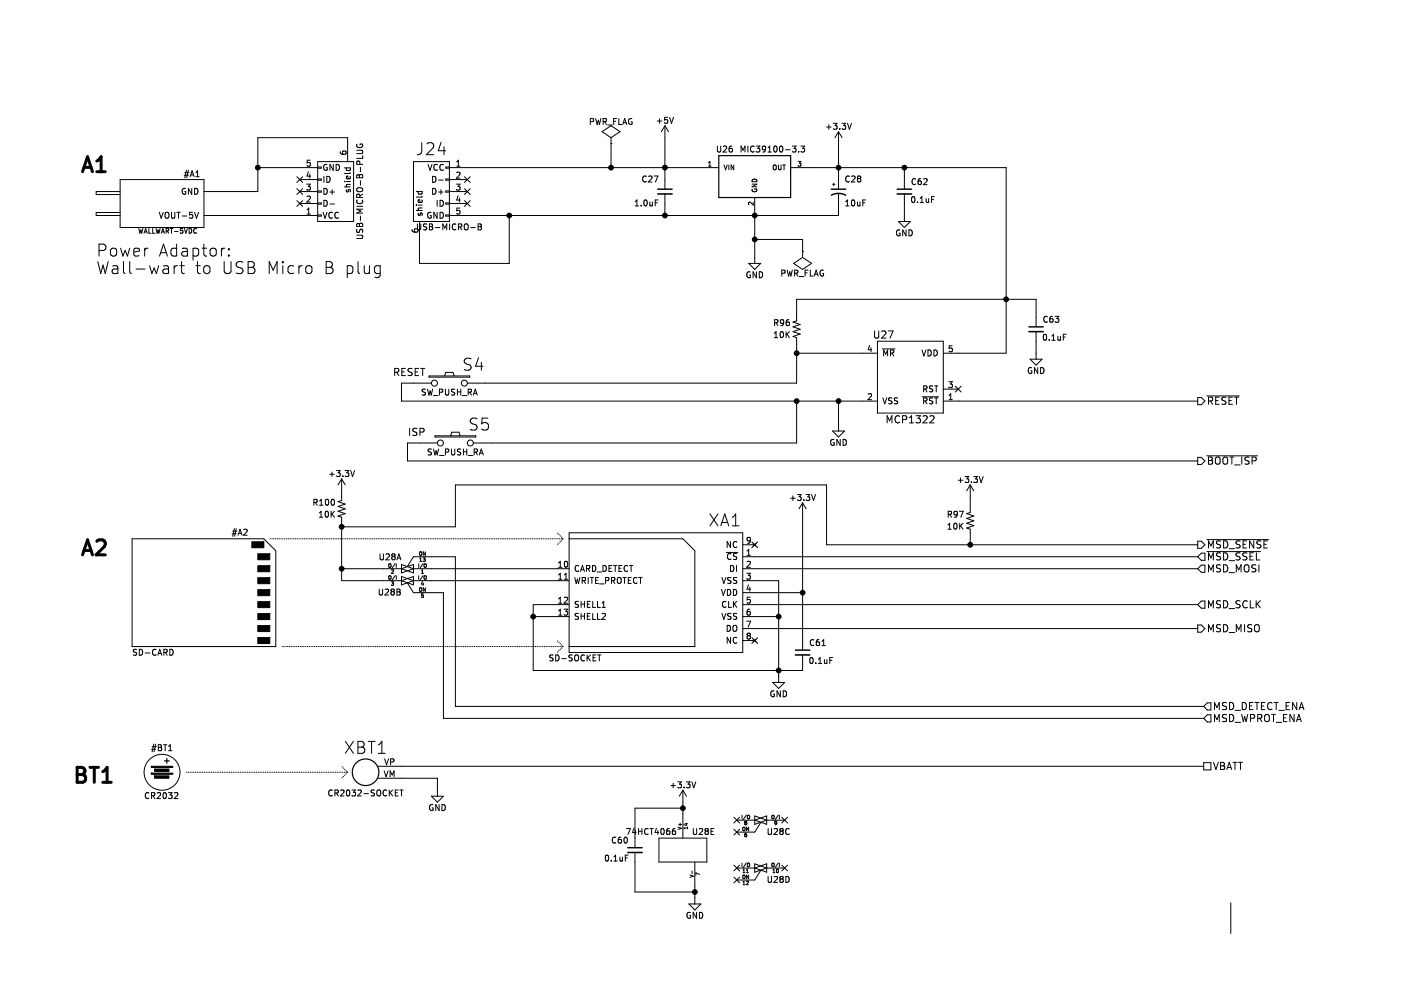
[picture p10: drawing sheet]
EESchema Schematic File Version 2
LIBS:my-maxim
LIBS:my-conn
LIBS:my-gates
LIBS:my-display
LIBS:my-cmos4000
LIBS:my-osc
LIBS:my-interface
LIBS:my-74xx
LIBS:my-ftdi
LIBS:my-microchip
LIBS:my-regul
LIBS:my-power
LIBS:my-nxp
LIBS:my-device
LIBS:squid-cache
EELAYER 25 0
EELAYER END
$Descr A4 11693 8268
encoding utf-8
Sheet 10 11
Title "SERIAL SQUID"
Date "2016-05-02"
Rev "-"
Comp "Tratech Solutions, Inc., Seoul, South Korea"
Comment1 "Email: rclott@tratechsol.com"
Comment2 "Author: Chris Lott"
Comment3 ""
Comment4 ""
$EndDescr
$Comp
L LT1129CST-3.3 U26
U 1 1
P 6300 1450
F 0 "U26" H 6050 1650 50  0000 C CNN
F 1 "MIC39100-3.3" H 6450 1650 50  0000 C CNN
F 2 "TO_SOT_Packages_SMD:SOT-223" H 6300 1550 50  0001 C CIN
F 3 "" H 6300 1450 50  0000 C CNN
F 4 "IC" H 0   0   50  0001 C CNN "Family"
F 5 "12" H 0   0   50  0001 C CNN "FN"
F 6 "MICREL (MICROCHIP)" H 0   0   50  0001 C CNN "MFR"
F 7 "MIC39100-3.3WS" H 0   0   50  0001 C CNN "PN"
F 8 "Digikey" H 0   0   50  0001 C CNN "VENDOR"
F 9 "576-1172-ND" H 0   0   50  0001 C CNN "VSN"
	1    6300 1450
	1    0    0    -1  
$EndComp
$Comp
L USB_OTG J24
U 1 1
P 3600 1600
F 0 "J24" V 3250 1600 100 0000 C CNN
F 1 "USB-MICRO-B" V 3900 1450 50  0000 C CNN
F 2 "Connect:USB_Micro-B" V 3550 1500 50  0001 C CNN
F 3 "" V 3550 1500 50  0000 C CNN
F 4 "43" H 0   0   50  0001 C CNN "FN"
F 5 "CON" H 0   0   50  0001 C CNN "Family"
F 6 "AMPHENOL FCI" H 0   0   50  0001 C CNN "MFR"
F 7 "10104110-0001LF" H 0   0   50  0001 C CNN "PN"
F 8 "Digikey" H 0   0   50  0001 C CNN "VENDOR"
F 9 "609-4052-1-ND" H 0   0   50  0001 C CNN "VSN"
F 10 "USB-MICRO-B" H 0   0   50  0001 C CNN "Value"
	1    3600 1600
	0    -1   1    0   
$EndComp
$Comp
L +5V #PWR0138
U 1 1
P 5550 1150
F 0 "#PWR0138" H 5550 1000 50  0001 C CNN
F 1 "+5V" H 5550 1290 50  0000 C CNN
F 2 "" H 5550 1150 50  0000 C CNN
F 3 "" H 5550 1150 50  0000 C CNN
	1    5550 1150
	1    0    0    -1  
$EndComp
$Comp
L C_Small C27
U 1 1
P 5550 1600
F 0 "C27" H 5600 1700 50  0000 L CNN
F 1 "1.0uF" H 5600 1500 50  0000 L CNN
F 2 "Capacitors_SMD:C_0805_HandSoldering" H 5550 1600 50  0001 C CNN
F 3 "" H 5550 1600 50  0000 C CNN
F 4 "27" H 0   0   50  0001 C CNN "FN"
F 5 "CAP" H 0   0   50  0001 C CNN "Family"
F 6 "KEMET" H 0   0   50  0001 C CNN "MFR"
F 7 "C0805C105K5RACTU" H 0   0   50  0001 C CNN "PN"
F 8 "Digikey" H 0   0   50  0001 C CNN "VENDOR"
F 9 "399-7409-1-ND" H 0   0   50  0001 C CNN "VSN"
F 10 "1.0uF" H 0   0   50  0001 C CNN "Value"
	1    5550 1600
	-1   0    0    -1  
$EndComp
$Comp
L CP1_Small C28
U 1 1
P 7000 1600
F 0 "C28" H 7050 1700 50  0000 L CNN
F 1 "10uF" H 7050 1500 50  0000 L CNN
F 2 "Capacitors_Tantalum_SMD:TantalC_SizeB_EIA-3528_HandSoldering" H 7000 1600 50  0001 C CNN
F 3 "" H 7000 1600 50  0000 C CNN
F 4 "29" H 0   0   50  0001 C CNN "FN"
F 5 "CAP" H 0   0   50  0001 C CNN "Family"
F 6 "KEMET" H 0   0   50  0001 C CNN "MFR"
F 7 "T494B106M016AT" H 0   0   50  0001 C CNN "PN"
F 8 "Digikey" H 0   0   50  0001 C CNN "VENDOR"
F 9 "399-8446-1-ND" H 0   0   50  0001 C CNN "VSN"
F 10 "10uF" H 0   0   50  0001 C CNN "Value"
	1    7000 1600
	1    0    0    -1  
$EndComp
$Comp
L GND #PWR0139
U 1 1
P 6300 2150
F 0 "#PWR0139" H 6300 1900 50  0001 C CNN
F 1 "GND" H 6300 2000 50  0000 C CNN
F 2 "" H 6300 2150 50  0000 C CNN
F 3 "" H 6300 2150 50  0000 C CNN
	1    6300 2150
	1    0    0    -1  
$EndComp
$Comp
L +3.3V #PWR0140
U 1 1
P 7000 1200
F 0 "#PWR0140" H 7000 1050 50  0001 C CNN
F 1 "+3.3V" H 7000 1340 50  0000 C CNN
F 2 "" H 7000 1200 50  0000 C CNN
F 3 "" H 7000 1200 50  0000 C CNN
	1    7000 1200
	1    0    0    -1  
$EndComp
$Comp
L GND #PWR0141
U 1 1
P 3650 6600
F 0 "#PWR0141" H 3650 6350 50  0001 C CNN
F 1 "GND" H 3650 6450 50  0000 C CNN
F 2 "" H 3650 6600 50  0000 C CNN
F 3 "" H 3650 6600 50  0000 C CNN
	1    3650 6600
	1    0    0    -1  
$EndComp
$Comp
L GND #PWR0142
U 1 1
P 6500 5650
F 0 "#PWR0142" H 6500 5400 50  0001 C CNN
F 1 "GND" H 6500 5500 50  0000 C CNN
F 2 "" H 6500 5650 50  0000 C CNN
F 3 "" H 6500 5650 50  0000 C CNN
	1    6500 5650
	1    0    0    -1  
$EndComp
$Comp
L +3.3V #PWR0143
U 1 1
P 6700 4300
F 0 "#PWR0143" H 6700 4150 50  0001 C CNN
F 1 "+3.3V" H 6700 4440 50  0000 C CNN
F 2 "" H 6700 4300 50  0000 C CNN
F 3 "" H 6700 4300 50  0000 C CNN
	1    6700 4300
	1    0    0    -1  
$EndComp
$Comp
L MCP1322 U27
U 1 1
P 7600 3150
F 0 "U27" H 7375 3500 60  0000 C CNN
F 1 "MCP1322" H 7600 2825 60  0000 C TNN
F 2 "TO_SOT_Packages_SMD:SOT-23-5" H 7600 3150 60  0001 C CNN
F 3 "" H 7600 3150 60  0000 C CNN
F 4 "3" H 0   0   50  0001 C CNN "FN"
F 5 "IC" H 0   0   50  0001 C CNN "Family"
F 6 "MICROCHIP" H 0   0   50  0001 C CNN "MFR"
F 7 "MCP1322T-29LE/OT" H 0   0   50  0001 C CNN "PN"
F 8 "Digikey" H 0   0   50  0001 C CNN "VENDOR"
F 9 "MCP1322T-29LE/OTCT-ND" H 0   0   50  0001 C CNN "VSN"
F 10 "MCP1322" H 0   0   50  0001 C CNN "Value"
	1    7600 3150
	1    0    0    -1  
$EndComp
$Comp
L GND #PWR0144
U 1 1
P 7000 3550
F 0 "#PWR0144" H 7000 3300 50  0001 C CNN
F 1 "GND" H 7000 3400 50  0000 C CNN
F 2 "" H 7000 3550 50  0000 C CNN
F 3 "" H 7000 3550 50  0000 C CNN
	1    7000 3550
	1    0    0    -1  
$EndComp
$Comp
L RES R96
U 1 1
P 6650 2750
F 0 "R96" H 6700 2800 50  0000 L CNN
F 1 "10K" H 6700 2700 50  0000 L CNN
F 2 "Resistors_SMD:R_0805_HandSoldering" H 6650 2750 50  0001 C CNN
F 3 "" H 6650 2750 50  0000 C CNN
F 4 "36" H 0   0   50  0001 C CNN "FN"
F 5 "RES" H 0   0   50  0001 C CNN "Family"
F 6 "ROHM" H 0   0   50  0001 C CNN "MFR"
F 7 "MCR10ERTF1002" H 0   0   50  0001 C CNN "PN"
F 8 "Digikey" H 0   0   50  0001 C CNN "VENDOR"
F 9 "RHM10.0KCHCT-ND" H 0   0   50  0001 C CNN "VSN"
F 10 "10.0K" H 0   0   50  0001 C CNN "Value"
	1    6650 2750
	-1   0    0    -1  
$EndComp
$Comp
L RES R97
U 1 1
P 8100 4350
F 0 "R97" H 8150 4400 50  0000 L CNN
F 1 "10K" H 8150 4300 50  0000 L CNN
F 2 "Resistors_SMD:R_0805_HandSoldering" H 8100 4350 50  0001 C CNN
F 3 "" H 8100 4350 50  0000 C CNN
F 4 "36" H 0   0   50  0001 C CNN "FN"
F 5 "RES" H 0   0   50  0001 C CNN "Family"
F 6 "ROHM" H 0   0   50  0001 C CNN "MFR"
F 7 "MCR10ERTF1002" H 0   0   50  0001 C CNN "PN"
F 8 "Digikey" H 0   0   50  0001 C CNN "VENDOR"
F 9 "RHM10.0KCHCT-ND" H 0   0   50  0001 C CNN "VSN"
F 10 "10.0K" H 0   0   50  0001 C CNN "Value"
	1    8100 4350
	-1   0    0    -1  
$EndComp
$Comp
L +3.3V #PWR0145
U 1 1
P 8100 4150
F 0 "#PWR0145" H 8100 4000 50  0001 C CNN
F 1 "+3.3V" H 8100 4290 50  0000 C CNN
F 2 "" H 8100 4150 50  0000 C CNN
F 3 "" H 8100 4150 50  0000 C CNN
	1    8100 4150
	1    0    0    -1  
$EndComp
$Comp
L PWR_FLAG #FLG0146
U 1 1
P 6700 2100
F 0 "#FLG0146" H 6700 2195 50  0001 C CNN
F 1 "PWR_FLAG" H 6700 2280 50  0000 C CNN
F 2 "" H 6700 2100 50  0000 C CNN
F 3 "" H 6700 2100 50  0000 C CNN
	1    6700 2100
	-1   0    0    1   
$EndComp
$Comp
L SW_PUSH S4
U 1 1
P 3750 3200
F 0 "S4" H 3950 3350 100 0000 C CNN
F 1 "SW_PUSH_RA" H 3750 3120 50  0000 C CNN
F 2 "my-switches:SW_SPSW_TACT_RA" H 3750 3200 50  0001 C CNN
F 3 "" H 3750 3200 50  0000 C CNN
F 4 "56" H 200 0   50  0001 C CNN "FN"
F 5 "SWI" H 200 0   50  0001 C CNN "Family"
F 6 "E-SWITCH" H 200 0   50  0001 C CNN "MFR"
F 7 "TL3330AF130QG" H 200 0   50  0001 C CNN "PN"
F 8 "Digikey" H 200 0   50  0001 C CNN "VENDOR"
F 9 "EG4389CT-ND" H 200 0   50  0001 C CNN "VSN"
F 10 "TACT-RA" H 200 0   50  0001 C CNN "Value"
	1    3750 3200
	1    0    0    -1  
$EndComp
$Comp
L SW_PUSH S5
U 1 1
P 3800 3700
F 0 "S5" H 4000 3850 100 0000 C CNN
F 1 "SW_PUSH_RA" H 3800 3620 50  0000 C CNN
F 2 "my-switches:SW_SPSW_TACT_RA" H 3800 3700 50  0001 C CNN
F 3 "" H 3800 3700 50  0000 C CNN
F 4 "56" H 200 0   50  0001 C CNN "FN"
F 5 "SWI" H 200 0   50  0001 C CNN "Family"
F 6 "E-SWITCH" H 200 0   50  0001 C CNN "MFR"
F 7 "TL3330AF130QG" H 200 0   50  0001 C CNN "PN"
F 8 "Digikey" H 200 0   50  0001 C CNN "VENDOR"
F 9 "EG4389CT-ND" H 200 0   50  0001 C CNN "VSN"
F 10 "TACT-RA" H 200 0   50  0001 C CNN "Value"
	1    3800 3700
	1    0    0    -1  
$EndComp
$Comp
L SD_CARD_SOCKET XA1
U 1 1
P 5400 4950
F 0 "XA1" H 4750 5550 100 0000 C CNN
F 1 "SD-SOCKET" H 6000 4400 50  0000 C CNN
F 2 "my-connect:SD_Card_Receptacle" H 5600 5300 50  0001 C CNN
F 3 "" H 5400 4950 50  0000 C CNN
F 4 "40" H 1200 0   50  0001 C CNN "FN"
F 5 "ASY" H 1200 0   50  0001 C CNN "Family"
F 6 "E-SWITCH" H 1200 0   50  0001 C CNN "MFR"
F 7 "101-00313-68-02" H 1200 0   50  0001 C CNN "PN"
F 8 "Digikey" H 1200 0   50  0001 C CNN "VENDOR"
F 9 "101-00313-68-02CT-ND" H 1200 0   50  0001 C CNN "VSN"
F 10 "SD-SOCKET" H 1200 0   50  0001 C CNN "Value"
	1    5400 4950
	-1   0    0    -1  
$EndComp
$Comp
L 4066 U28
U 1 1
P 3400 4750
F 0 "U28" H 3450 4650 50  0000 L CNN
F 1 "74HCT4066" H 3350 4900 50  0001 R CNN
F 2 "Housings_SSOP:TSSOP-14_4.4x5mm_Pitch0.65mm" H 3400 4750 60  0001 C CNN
F 3 "" H 3400 4750 60  0000 C CNN
F 4 "9" H 1200 0   50  0001 C CNN "FN"
F 5 "IC" H 1200 0   50  0001 C CNN "Family"
F 6 "NXP SEMICONDUCTOR" H 1200 0   50  0001 C CNN "MFR"
F 7 "74HCT4066PW" H 1200 0   50  0001 C CNN "PN"
F 8 "Digikey" H 1200 0   50  0001 C CNN "VENDOR"
F 9 "568-8177-1-ND" H 1200 0   50  0001 C CNN "VSN"
F 10 "74HCT4066" H 1200 0   50  0001 C CNN "Value"
	1    3400 4750
	-1   0    0    1   
$EndComp
$Comp
L 4066 U28
U 2 1
P 3400 4850
F 0 "U28" H 3450 4750 50  0000 L CNN
F 1 "74HCT4066" H 3350 5000 50  0001 R CNN
F 2 "Housings_SSOP:TSSOP-14_4.4x5mm_Pitch0.65mm" H 3400 4850 60  0001 C CNN
F 3 "" H 3400 4850 60  0000 C CNN
F 4 "9" H 1200 0   50  0001 C CNN "FN"
F 5 "IC" H 1200 0   50  0001 C CNN "Family"
F 6 "NXP SEMICONDUCTOR" H 1200 0   50  0001 C CNN "MFR"
F 7 "74HCT4066PW" H 1200 0   50  0001 C CNN "PN"
F 8 "Digikey" H 1200 0   50  0001 C CNN "VENDOR"
F 9 "568-8177-1-ND" H 1200 0   50  0001 C CNN "VSN"
F 10 "74HCT4066" H 1200 0   50  0001 C CNN "Value"
	2    3400 4850
	-1   0    0    -1  
$EndComp
$Comp
L 4066 U28
U 3 1
P 6350 6850
F 0 "U28" H 6400 6750 50  0000 L CNN
F 1 "74HCT4066" H 6300 7000 50  0001 R CNN
F 2 "Housings_SSOP:TSSOP-14_4.4x5mm_Pitch0.65mm" H 6350 6850 60  0001 C CNN
F 3 "" H 6350 6850 60  0000 C CNN
F 4 "9" H 4250 400 50  0001 C CNN "FN"
F 5 "IC" H 4250 400 50  0001 C CNN "Family"
F 6 "NXP SEMICONDUCTOR" H 4250 400 50  0001 C CNN "MFR"
F 7 "74HCT4066PW" H 4250 400 50  0001 C CNN "PN"
F 8 "Digikey" H 4250 400 50  0001 C CNN "VENDOR"
F 9 "568-8177-1-ND" H 4250 400 50  0001 C CNN "VSN"
F 10 "74HCT4066" H 4250 400 50  0001 C CNN "Value"
	3    6350 6850
	1    0    0    -1  
$EndComp
$Comp
L 4066 U28
U 5 1
P 5700 7100
F 0 "U28" H 5775 7250 50  0000 L CNN
F 1 "74HCT4066" H 5650 7250 50  0000 R CNN
F 2 "Housings_SSOP:TSSOP-14_4.4x5mm_Pitch0.65mm" H 5700 7100 60  0001 C CNN
F 3 "" H 5700 7100 60  0000 C CNN
F 4 "9" H 4250 400 50  0001 C CNN "FN"
F 5 "IC" H 4250 400 50  0001 C CNN "Family"
F 6 "NXP SEMICONDUCTOR" H 4250 400 50  0001 C CNN "MFR"
F 7 "74HCT4066PW" H 4250 400 50  0001 C CNN "PN"
F 8 "Digikey" H 4250 400 50  0001 C CNN "VENDOR"
F 9 "568-8177-1-ND" H 4250 400 50  0001 C CNN "VSN"
F 10 "74HCT4066" H 4250 400 50  0001 C CNN "Value"
	5    5700 7100
	1    0    0    -1  
$EndComp
$Comp
L 4066 U28
U 4 1
P 6350 7250
F 0 "U28" H 6400 7150 50  0000 L CNN
F 1 "74HCT4066" H 6300 7400 50  0001 R CNN
F 2 "Housings_SSOP:TSSOP-14_4.4x5mm_Pitch0.65mm" H 6350 7250 60  0001 C CNN
F 3 "" H 6350 7250 60  0000 C CNN
F 4 "9" H 4250 400 50  0001 C CNN "FN"
F 5 "IC" H 4250 400 50  0001 C CNN "Family"
F 6 "NXP SEMICONDUCTOR" H 4250 400 50  0001 C CNN "MFR"
F 7 "74HCT4066PW" H 4250 400 50  0001 C CNN "PN"
F 8 "Digikey" H 4250 400 50  0001 C CNN "VENDOR"
F 9 "568-8177-1-ND" H 4250 400 50  0001 C CNN "VSN"
F 10 "74HCT4066" H 4250 400 50  0001 C CNN "Value"
	4    6350 7250
	1    0    0    -1  
$EndComp
$Comp
L RES R100
U 1 1
P 2850 4250
F 0 "R100" H 2900 4300 50  0000 L CNN
F 1 "10K" H 2900 4200 50  0000 L CNN
F 2 "Resistors_SMD:R_0805_HandSoldering" H 2850 4250 50  0001 C CNN
F 3 "" H 2850 4250 50  0000 C CNN
F 4 "36" H 1150 400 50  0001 C CNN "FN"
F 5 "RES" H 1150 400 50  0001 C CNN "Family"
F 6 "ROHM" H 1150 400 50  0001 C CNN "MFR"
F 7 "MCR10ERTF1002" H 1150 400 50  0001 C CNN "PN"
F 8 "Digikey" H 1150 400 50  0001 C CNN "VENDOR"
F 9 "RHM10.0KCHCT-ND" H 1150 400 50  0001 C CNN "VSN"
F 10 "10.0K" H 1150 400 50  0001 C CNN "Value"
	1    2850 4250
	-1   0    0    -1  
$EndComp
$Comp
L +3.3V #PWR0147
U 1 1
P 2850 4100
F 0 "#PWR0147" H 2850 3950 50  0001 C CNN
F 1 "+3.3V" H 2850 4240 50  0000 C CNN
F 2 "" H 2850 4100 50  0000 C CNN
F 3 "" H 2850 4100 50  0000 C CNN
	1    2850 4100
	1    0    0    -1  
$EndComp
$Comp
L GND #PWR0148
U 1 1
P 5800 7500
F 0 "#PWR0148" H 5800 7250 50  0001 C CNN
F 1 "GND" H 5800 7350 50  0000 C CNN
F 2 "" H 5800 7500 50  0000 C CNN
F 3 "" H 5800 7500 50  0000 C CNN
	1    5800 7500
	1    0    0    -1  
$EndComp
$Comp
L +3.3V #PWR0149
U 1 1
P 5700 6700
F 0 "#PWR0149" H 5700 6550 50  0001 C CNN
F 1 "+3.3V" H 5700 6840 50  0000 C CNN
F 2 "" H 5700 6700 50  0000 C CNN
F 3 "" H 5700 6700 50  0000 C CNN
	1    5700 6700
	1    0    0    -1  
$EndComp
$Comp
L C_Small C60
U 1 1
P 5300 7100
F 0 "C60" H 5100 7150 50  0000 L BNN
F 1 "0.1uF" H 5250 7000 50  0000 R BNN
F 2 "Capacitors_SMD:C_0805_HandSoldering" H 5300 7100 50  0001 C CNN
F 3 "" H 5300 7100 50  0000 C CNN
F 4 "25" H 4250 400 50  0001 C CNN "FN"
F 5 "CAP" H 4250 400 50  0001 C CNN "Family"
F 6 "KEMET" H 4250 400 50  0001 C CNN "MFR"
F 7 "C0805C104K5RACTU" H 4250 400 50  0001 C CNN "PN"
F 8 "Digikey" H 4250 400 50  0001 C CNN "VENDOR"
F 9 "399-1170-1-ND" H 4250 400 50  0001 C CNN "VSN"
F 10 "0.1uF" H 4250 400 50  0001 C CNN "Value"
	1    5300 7100
	1    0    0    -1  
$EndComp
$Comp
L C_Small C61
U 1 1
P 6700 5450
F 0 "C61" H 6500 5500 50  0000 L BNN
F 1 "0.1uF" H 6650 5350 50  0000 R BNN
F 2 "Capacitors_SMD:C_0805_HandSoldering" H 6700 5450 50  0001 C CNN
F 3 "" H 6700 5450 50  0000 C CNN
F 4 "25" H 1200 0   50  0001 C CNN "FN"
F 5 "CAP" H 1200 0   50  0001 C CNN "Family"
F 6 "KEMET" H 1200 0   50  0001 C CNN "MFR"
F 7 "C0805C104K5RACTU" H 1200 0   50  0001 C CNN "PN"
F 8 "Digikey" H 1200 0   50  0001 C CNN "VENDOR"
F 9 "399-1170-1-ND" H 1200 0   50  0001 C CNN "VSN"
F 10 "0.1uF" H 1200 0   50  0001 C CNN "Value"
	1    6700 5450
	-1   0    0    -1  
$EndComp
$Comp
L C_Small C63
U 1 1
P 8650 2750
F 0 "C63" H 8450 2800 50  0000 L BNN
F 1 "0.1uF" H 8600 2650 50  0000 R BNN
F 2 "Capacitors_SMD:C_0805_HandSoldering" H 8650 2750 50  0001 C CNN
F 3 "" H 8650 2750 50  0000 C CNN
F 4 "25" H 0   0   50  0001 C CNN "FN"
F 5 "CAP" H 0   0   50  0001 C CNN "Family"
F 6 "KEMET" H 0   0   50  0001 C CNN "MFR"
F 7 "C0805C104K5RACTU" H 0   0   50  0001 C CNN "PN"
F 8 "Digikey" H 0   0   50  0001 C CNN "VENDOR"
F 9 "399-1170-1-ND" H 0   0   50  0001 C CNN "VSN"
F 10 "0.1uF" H 0   0   50  0001 C CNN "Value"
	1    8650 2750
	-1   0    0    -1  
$EndComp
$Comp
L GND #PWR0150
U 1 1
P 8650 2950
F 0 "#PWR0150" H 8650 2700 50  0001 C CNN
F 1 "GND" H 8650 2800 50  0000 C CNN
F 2 "" H 8650 2950 50  0000 C CNN
F 3 "" H 8650 2950 50  0000 C CNN
	1    8650 2950
	1    0    0    -1  
$EndComp
$Comp
L C_Small C62
U 1 1
P 7550 1600
F 0 "C62" H 7350 1650 50  0000 L BNN
F 1 "0.1uF" H 7500 1500 50  0000 R BNN
F 2 "Capacitors_SMD:C_0805_HandSoldering" H 7550 1600 50  0001 C CNN
F 3 "" H 7550 1600 50  0000 C CNN
F 4 "25" H 0   0   50  0001 C CNN "FN"
F 5 "CAP" H 0   0   50  0001 C CNN "Family"
F 6 "KEMET" H 0   0   50  0001 C CNN "MFR"
F 7 "C0805C104K5RACTU" H 0   0   50  0001 C CNN "PN"
F 8 "Digikey" H 0   0   50  0001 C CNN "VENDOR"
F 9 "399-1170-1-ND" H 0   0   50  0001 C CNN "VSN"
F 10 "0.1uF" H 0   0   50  0001 C CNN "Value"
	1    7550 1600
	-1   0    0    -1  
$EndComp
$Comp
L GND #PWR0151
U 1 1
P 7550 1800
F 0 "#PWR0151" H 7550 1550 50  0001 C CNN
F 1 "GND" H 7550 1650 50  0000 C CNN
F 2 "" H 7550 1800 50  0000 C CNN
F 3 "" H 7550 1800 50  0000 C CNN
	1    7550 1800
	1    0    0    -1  
$EndComp
Text HLabel 10050 6400 2    60   UnSpc ~ 0
VBATT
Text HLabel 10000 4750 2    60   Input ~ 0
MSD_MOSI
Text HLabel 10000 5250 2    60   Output ~ 0
MSD_MISO
Text HLabel 10000 4650 2    60   Input ~ 0
~MSD_SSEL
Text HLabel 10000 5050 2    60   Input ~ 0
MSD_SCLK
Text Notes 3550 3150 2    60   ~ 0
RESET
Text HLabel 10000 3350 2    60   Output ~ 0
~RESET
Text Notes 3550 3650 2    60   ~ 0
ISP
Text HLabel 10000 3850 2    60   Output ~ 0
~BOOT_ISP
Text HLabel 10000 4550 2    60   Output ~ 0
~MSD_SENSE
Text HLabel 10050 5900 2    60   Input ~ 0
MSD_DETECT_ENA
Text HLabel 10050 6000 2    60   Input ~ 0
MSD_WPROT_ENA
Wire Wire Line
	3900 1400 5850 1400
Wire Wire Line
	5550 1800 5550 1700
Wire Wire Line
	3900 1800 7000 1800
Wire Wire Line
	6300 1750 6300 2150
Wire Wire Line
	7000 1800 7000 1700
Wire Wire Line
	6750 1400 8400 1400
Wire Wire Line
	7000 1200 7000 1500
Wire Wire Line
	3500 2200 3500 2000
Wire Wire Line
	3500 2200 4250 2200
Wire Wire Line
	4250 2200 4250 1800
Wire Wire Line
	3350 6400 10050 6400
Wire Wire Line
	3650 6500 3650 6600
Wire Wire Line
	6300 4750 10000 4750
Wire Wire Line
	6300 5250 10000 5250
Wire Wire Line
	6300 4650 10000 4650
Wire Wire Line
	6300 5050 10000 5050
Wire Wire Line
	6300 4950 6700 4950
Wire Wire Line
	6700 4300 6700 5350
Wire Wire Line
	6300 5150 6500 5150
Wire Wire Line
	6500 4850 6500 5650
Wire Wire Line
	8400 2950 8000 2950
Wire Wire Line
	3350 3350 7200 3350
Wire Wire Line
	6650 3350 6650 3700
Wire Wire Line
	8000 3350 10000 3350
Wire Wire Line
	6650 2950 7200 2950
Wire Wire Line
	6650 2850 6650 3200
Wire Wire Line
	6650 2650 6650 2500
Wire Wire Line
	6650 2500 8650 2500
Wire Wire Line
	6650 3200 4050 3200
Wire Wire Line
	3350 3200 3350 3350
Wire Wire Line
	6650 3700 4100 3700
Wire Wire Line
	3400 3700 3400 3850
Wire Wire Line
	3400 3850 10000 3850
Wire Wire Line
	7000 3550 7000 3350
Wire Wire Line
	6900 4050 6900 4550
Wire Wire Line
	6900 4550 10000 4550
Wire Wire Line
	8100 4450 8100 4550
Wire Wire Line
	8100 4250 8100 4150
Wire Wire Line
	6700 2100 6700 2000
Wire Wire Line
	6700 2000 6300 2000
Wire Wire Line
	5550 1150 5550 1500
Wire Wire Line
	3350 3200 3450 3200
Wire Wire Line
	3400 3700 3500 3700
Wire Wire Line
	6300 4850 6500 4850
Wire Wire Line
	3600 4750 4650 4750
Wire Wire Line
	3600 4850 4650 4850
Wire Wire Line
	2850 4750 3200 4750
Wire Wire Line
	2850 4350 2850 4850
Wire Wire Line
	2850 4850 3200 4850
Wire Wire Line
	2850 4100 2850 4150
Wire Wire Line
	5800 7400 5800 7500
Wire Wire Line
	5700 6700 5700 6800
Wire Wire Line
	3600 4950 3700 4950
Wire Wire Line
	3700 4950 3700 6000
Wire Wire Line
	3600 4650 3800 4650
Wire Wire Line
	3800 4650 3800 5900
Wire Wire Line
	3800 5900 10050 5900
Wire Wire Line
	3700 6000 10050 6000
Wire Wire Line
	4650 5050 4450 5050
Wire Wire Line
	4450 5050 4450 5600
Wire Wire Line
	4450 5600 6700 5600
Wire Wire Line
	4650 5150 4450 5150
Wire Wire Line
	5300 7450 5800 7450
Wire Wire Line
	5300 7200 5300 7450
Wire Wire Line
	5300 7000 5300 6750
Wire Wire Line
	5300 6750 5700 6750
Wire Wire Line
	6700 5600 6700 5550
Wire Wire Line
	8650 2500 8650 2650
Wire Wire Line
	8650 2850 8650 2950
Wire Wire Line
	7550 1500 7550 1400
Wire Wire Line
	7550 1700 7550 1800
Connection ~ 5550 1400
Connection ~ 6300 1800
Connection ~ 7000 1400
Connection ~ 5550 1800
Connection ~ 4250 1800
Connection ~ 6650 3350
Connection ~ 6650 2950
Connection ~ 8400 2500
Connection ~ 7000 3350
Connection ~ 8100 4550
Connection ~ 6300 2000
Connection ~ 6500 5150
Connection ~ 2850 4750
Connection ~ 2850 4400
Connection ~ 4450 5150
Connection ~ 6500 5600
Connection ~ 5700 6750
Connection ~ 5800 7450
Connection ~ 6700 4950
Connection ~ 7550 1400
NoConn ~ 3900 1500
NoConn ~ 3900 1600
NoConn ~ 3900 1700
NoConn ~ 6300 4550
NoConn ~ 6300 5350
NoConn ~ 8000 3250
NoConn ~ 6150 6850
NoConn ~ 6150 6950
NoConn ~ 6150 7250
NoConn ~ 6150 7350
NoConn ~ 6550 7250
NoConn ~ 6550 6850
$Comp
L USB_OTG #A1P1
U 1 1
P 2800 1600
F 0 "#A1P1" V 3150 1450 50  0001 C CNN
F 1 "USB-MICRO-B-PLUG" H 2800 1800 50  0000 C CNN
F 2 "Connect:USB_Micro-B" V 2750 1500 50  0001 C CNN
F 3 "" V 2750 1500 50  0000 C CNN
F 4 "43" H -10850 -7450 50  0001 C CNN "FN"
F 5 "CON" H -10850 -7450 50  0001 C CNN "Family"
F 6 "AMPHENOL FCI" H -10850 -7450 50  0001 C CNN "MFR"
F 7 "10104110-0001LF" H -10850 -7450 50  0001 C CNN "PN"
F 8 "Digikey" H -10850 -7450 50  0001 C CNN "VENDOR"
F 9 "609-4052-1-ND" H -10850 -7450 50  0001 C CNN "VSN"
F 10 "USB-MICRO-B" H -10850 -7450 50  0001 C CNN "Value"
	1    2800 1600
	0    1    -1   0   
$EndComp
Wire Wire Line
	2150 1600 1800 1600
Wire Wire Line
	2150 1150 2150 1600
Wire Wire Line
	2150 1400 2500 1400
Wire Wire Line
	1800 1800 2500 1800
Wire Wire Line
	2150 1150 2900 1150
Wire Wire Line
	2900 1150 2900 1200
NoConn ~ 2500 1500
Text Notes 900  1450 2    125  ~ 25
A1
Text Notes 800  2300 0    100  ~ 0
Power Adaptor: \nWall-wart to USB Micro B plug
NoConn ~ 2500 1700
NoConn ~ 2500 1600
$Comp
L WALLWART-5VDC #A1
U 1 1
P 1350 1700
F 0 "#A1" H 1000 1400 60  0001 L BNB
F 1 "WALLWART-5VDC" H 1150 1950 40  0000 L TNN
F 2 "" H 1000 1050 40  0001 L CNN
F 3 "" H 600 1200 60  0001 C CNN
F 4 "ASY" H 1350 1700 60  0001 C CNN "Family"
F 5 "0" H 1350 1700 125 0001 C CNN "FN"
F 6 "#A1" H 1600 1450 50  0000 C CNN "VISIREF"
	1    1350 1700
	1    0    0    1   
$EndComp
Connection ~ 2150 1400
$Comp
L SD-CARD #A2
U 1 1
P 1600 4950
F 0 "#A2" H 1150 5450 50  0001 C CNN
F 1 "SD-CARD" H 1100 4475 50  0000 L TNN
F 2 "" H 1700 5300 50  0001 C CNN
F 3 "" H 1900 4950 50  0000 C CNN
F 4 "ASY" H 1600 4950 60  0001 C CNN "Family"
F 5 "0" H 1600 4950 125 0001 C CNN "FN"
F 6 "#A2" H 2000 5450 50  0000 C CNN "VISIREF"
	1    1600 4950
	1    0    0    -1  
$EndComp
Wire Wire Line
	2850 4400 3800 4400
Wire Wire Line
	3800 4400 3800 4050
Wire Wire Line
	3800 4050 6900 4050
Wire Notes Line
	2250 4500 4700 4500
Wire Notes Line
	2350 5400 4700 5400
Text Notes 900  4650 2    125  ~ 25
A2
$Comp
L COIN-BATT-SOCKET XBT1
U 1 1
P 3050 6450
F 0 "XBT1" H 3050 6650 100 0000 C CNN
F 1 "CR2032-SOCKET" H 3050 6300 50  0000 C TNN
F 2 "my-connect:SOCKET-SMT-CR2032-KEYSTONE-3003" H 3200 6550 50  0001 C CNN
F 3 "" H 3000 6450 50  0000 C CNN
F 4 "CON" H 3050 6450 60  0001 C CNN "Family"
	1    3050 6450
	1    0    0    -1  
$EndComp
Wire Wire Line
	3350 6500 3650 6500
$Comp
L COIN-CELL #BT1
U 1 1
P 1350 6450
F 0 "#BT1" H 1250 6650 50  0001 L CNN
F 1 "CR2032" H 1200 6250 50  0000 L CNN
F 2 "" V 1350 6490 50  0000 C CNN
F 3 "" V 1350 6490 50  0000 C CNN
F 4 "BAT" H 1350 6450 125 0001 C CNN "Family"
F 5 "0" H 1350 6450 125 0001 C CNN "FN"
F 6 "#BT1" H 1350 6650 50  0000 C CNN "VISIREF"
	1    1350 6450
	1    0    0    -1  
$EndComp
Text Notes 950  6550 2    125  ~ 25
BT1
Wire Notes Line
	1550 6450 2900 6450
Wire Notes Line
	2900 6450 2850 6400
Wire Notes Line
	2900 6450 2850 6500
Wire Notes Line
	4700 4500 4650 4450
Wire Notes Line
	4700 4500 4650 4550
Wire Notes Line
	4700 5400 4650 5350
Wire Notes Line
	4700 5400 4650 5450
$Comp
L PWR_FLAG #FLG0152
U 1 1
P 5100 1200
F 0 "#FLG0152" H 5100 1295 50  0001 C CNN
F 1 "PWR_FLAG" H 5100 1380 50  0000 C CNN
F 2 "" H 5100 1200 50  0000 C CNN
F 3 "" H 5100 1200 50  0000 C CNN
	1    5100 1200
	1    0    0    -1  
$EndComp
Wire Wire Line
	5100 1200 5100 1400
Connection ~ 5100 1400
Wire Wire Line
	8400 1400 8400 2950
$EndSCHEMATC
